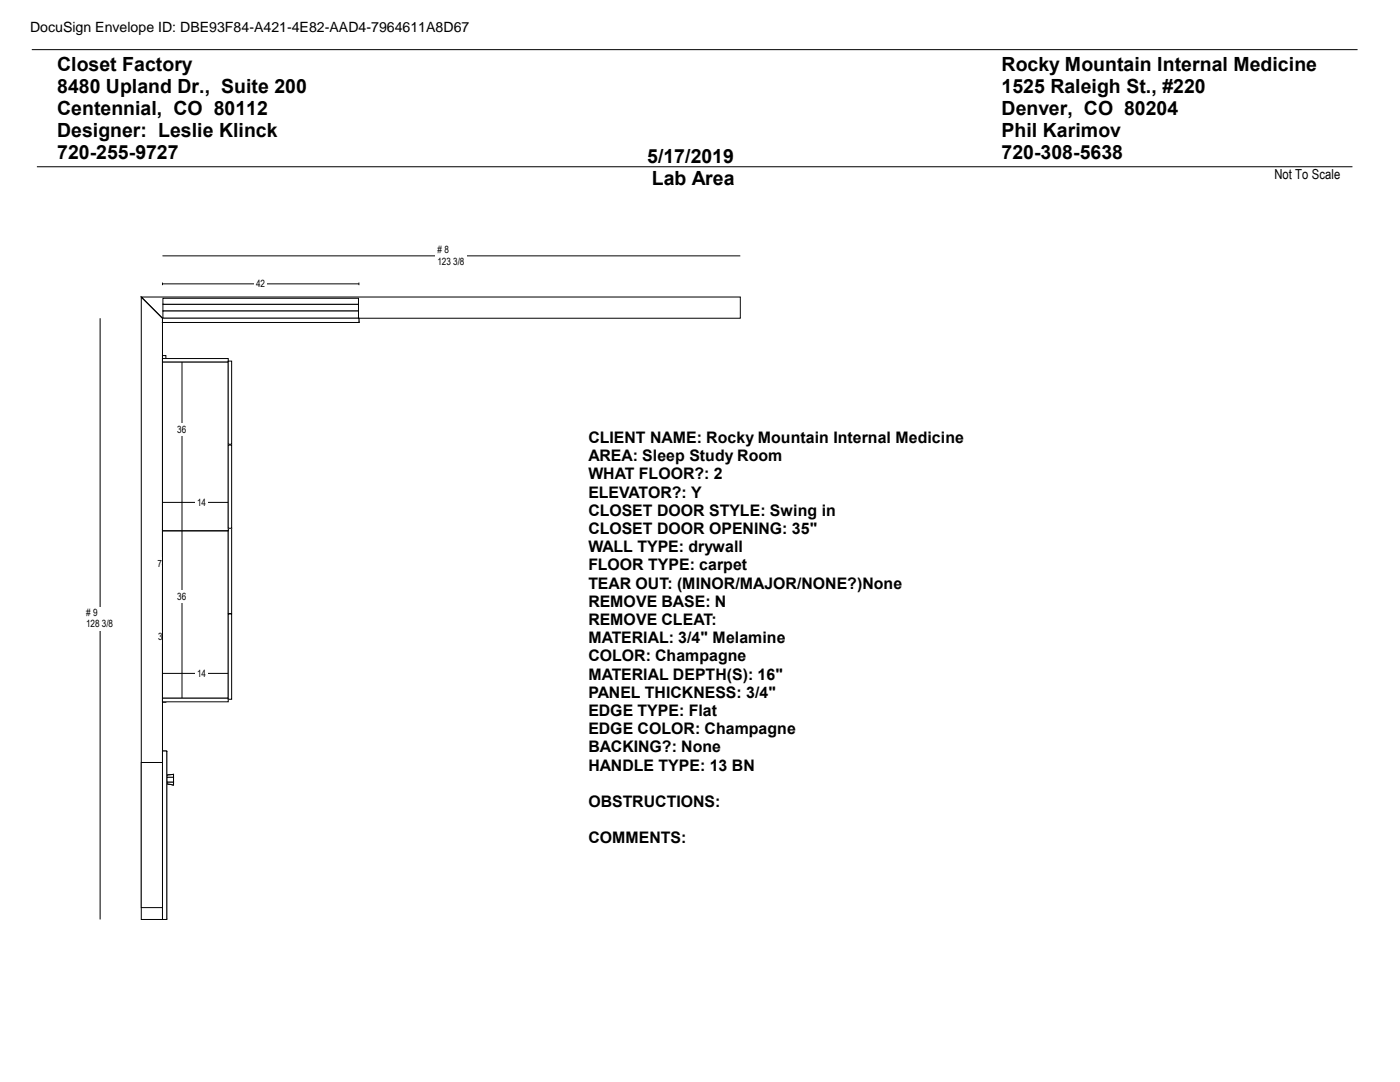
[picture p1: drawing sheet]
<svg xmlns="http://www.w3.org/2000/svg" width="279mm" height="216mm" viewBox="0 0 279 216" stroke-linecap="round" stroke-linejoin="round" font-family="sans-serif">
<path d="M6.3 9.9h264.6M7.4 33.3h262.5M28.2 59.3h119.5v4.2h-115.3zM28.2 59.3l4.2 4.2v120h-4.2z" fill="none" stroke="#000" stroke-width=".2"/>
<path d="M32.4 71h.7v69.1h-.7z" fill="#fff"/>
<path d="M32.4 71h.7v69.1h-.7z" fill="none" stroke="#010101" stroke-width=".2"/>
<path d="M32.4 127.2h.7" fill="none" stroke="#000" stroke-width=".2"/>
<path d="M31.2 125.9h3v2.5h-3z" fill="#fff"/>
<path d="M32.4 71v69.1" fill="none" stroke="#000" stroke-width=".2"/>
<g fill="#fff">
<path d="M31.2 111.3h2.5v2.4h-2.5z"/>
<path d="M28.2 152.1h4.3v29h-4.3z"/>
</g>
<path d="M28.2 152.1h4.3v29h-4.3zM32.5 152.1v.3zM32.5 152.1h.4zM32.5 152.4v28.5zM32.4 183.5h.9zM32.5 181.1h.4zM32.5 180.9v.2z" fill="none" stroke="#010101" stroke-width=".2"/>
<path d="M33.3 149.9l-.4 2.2z" fill="#fff"/>
<path d="M33.3 149.9l-.4 2.2z" fill="none" stroke="#010101" stroke-width=".2"/>
<path d="M32.9 181.1l.4 2.4z" fill="#fff"/>
<path d="M32.4 149.9h.9zM32.5 152.4v28.5zM32.9 181.1l.4 2.4z" fill="none" stroke="#010101" stroke-width=".2"/>
<path d="M32.5 152.1h.4v29h-.4z" fill="#fff"/>
<path d="M32.5 152.1h.4v29h-.4z" fill="none" stroke="#010101" stroke-width=".2"/>
<path d="M33.3 155.1h1.3v.9h-1.3z" fill="#fff"/>
<path d="M33.3 155.1h1.3v.9h-1.3z" fill="none" stroke="#010101" stroke-width=".2"/>
<path d="M33.3 156h1.3v.6l-1.3-.2z" fill-rule="evenodd" fill="#fff"/>
<path d="M33.3 156h1.3v.6l-1.3-.2z" fill="none" stroke="#010101" stroke-width=".2"/>
<path d="M33.3 154.7l1.3-.2v.6h-1.3z" fill-rule="evenodd" fill="#fff"/>
<path d="M33.3 154.7l1.3-.2v.6h-1.3z" fill="none" stroke="#010101" stroke-width=".2"/>
<path d="M33.3 154.7l1.3-.2z" fill="#fff"/>
<path d="M33.3 154.7l1.3-.2z" fill="none" stroke="#010101" stroke-width=".2"/>
<path d="M33.3 156.4l1.3 .2z" fill="#fff"/>
<path d="M33.3 156.4l1.3 .2zM33.3 154.7v1.7z" fill="none" stroke="#010101" stroke-width=".2"/>
<path d="M33.3 154.7l1.3-.2v.6h-1.3z" fill-rule="evenodd" fill="#fff"/>
<path d="M33.3 154.7l1.3-.2v.6h-1.3z" fill="none" stroke="#010101" stroke-width=".2"/>
<path d="M33.3 156h1.3v.6l-1.3-.2z" fill-rule="evenodd" fill="#fff"/>
<path d="M33.3 156h1.3v.6l-1.3-.2z" fill="none" stroke="#010101" stroke-width=".2"/>
<path d="M33.3 155.1h1.3v.9h-1.3z" fill="#fff"/>
<path d="M33.3 155.1h1.3v.9h-1.3zM34.6 154.5v2.1z" fill="none" stroke="#010101" stroke-width=".2"/>
<path d="M33.3 149.9v33.6l-.4-2.4v-29z" fill-rule="evenodd" fill="#fff"/>
<path d="M33.3 149.9v33.6l-.4-2.4v-29z" fill="none" stroke="#010101" stroke-width=".2"/>
<path d="M32.4 149.9h.9v33.6h-.9z" fill="#fff"/>
<path d="M32.4 149.9h.9v33.6h-.9z" fill="none" stroke="#010101" stroke-width=".2"/>
<path d="M32.5 63.8h39v.3h-39z" fill="#fff"/>
<path d="M32.5 63.8h39v.3h-39z" fill="none" stroke="#010101" stroke-width=".2"/>
<path d="M34 63.6h36.2v.2h-36.2z" fill="#fff"/>
<path d="M32.5 63.6h39zM32.5 63.8v.3zM34 63.6h36.2v.2h-36.2zM34 63.6v.2zM70.2 63.6v.2zM71.5 63.8v.3z" fill="none" stroke="#010101" stroke-width=".2"/>
<path d="M34 63.6h36.2v.2h-36.2z" fill="#fff"/>
<path d="M34 63.6h36.2v.2h-36.2z" fill="none" stroke="#010101" stroke-width=".2"/>
<path d="M34 63.6h36.2v.2h-36.2z" fill="#fff"/>
<path d="M34 63.6h36.2v.2h-36.2z" fill="none" stroke="#010101" stroke-width=".2"/>
<path d="M32.5 63.8h39v.3h-39z" fill="#fff"/>
<path d="M32.5 63.8h39v.3h-39zM32.5 63.8h39zM32.5 63.8h1.5zM70.2 63.8h1.3z" fill="none" stroke="#010101" stroke-width=".2"/>
<path d="M32.5 60.7h39v1.4h-39z" fill="#fff"/>
<path d="M32.5 60.7h39v1.4h-39z" fill="none" stroke="#010101" stroke-width=".2"/>
<path d="M32.5 62.1h39v1.4h-39z" fill="#fff"/>
<path d="M32.5 62.1h39v1.4h-39z" fill="none" stroke="#010101" stroke-width=".2"/>
<path d="M32.5 59.5h39v1.2h-39z" fill="#fff"/>
<path d="M32.5 59.5h39v1.2h-39z" fill="none" stroke="#010101" stroke-width=".2"/>
<path d="M32.5 64.1h39l.1 .2h-39.2z" fill-rule="evenodd" fill="#fff"/>
<path d="M32.5 64.1h39l.1 .2h-39.2z" fill="none" stroke="#010101" stroke-width=".2"/>
<path d="M71.5 64.1l.1 .2z" fill="#fff"/>
<path d="M32.4 63.5v.8zM71.5 64.1l.1 .2zM71.6 63.5v.8z" fill="none" stroke="#010101" stroke-width=".2"/>
<path d="M32.5 64.1l-.1 .2z" fill="#fff"/>
<path d="M32.5 64.1l-.1 .2zM50.9 63.8h2.3z" fill="none" stroke="#010101" stroke-width=".2"/>
<path d="M32.5 64.1h39l.1 .2h-39.2z" fill-rule="evenodd" fill="#fff"/>
<path d="M32.5 64.1h39l.1 .2h-39.2z" fill="none" stroke="#010101" stroke-width=".2"/>
<path d="M32.4 63.5h39.2v.8h-39.2z" fill="#fff"/>
<path d="M32.4 63.5h39.2v.8h-39.2z" fill="none" stroke="#010101" stroke-width=".2"/>
<path d="M32.4 139.3h13.2v.7h-13.2z" fill="#fff"/>
<path d="M32.4 139.3h13.2v.7h-13.2z" fill="none" stroke="#010101" stroke-width=".2"/>
<path d="M32.4 105h13.2v.7h-13.2z" fill="#fff"/>
<path d="M32.4 105h13.2v.7h-13.2z" fill="none" stroke="#010101" stroke-width=".2"/>
<path d="M32.4 105.7h13.2v33.6h-13.2z" fill="#fff"/>
<path d="M32.4 105.7h13.2v33.6h-13.2z" fill="none" stroke="#010101" stroke-width=".2"/>
<path d="M45.6 105.4h.6v17h-.6z" fill="#fff"/>
<path d="M45.6 105.4h.6v17h-.6z" fill="none" stroke="#010101" stroke-width=".2"/>
<path d="M45.6 122.5h.6v17h-.6z" fill="#fff"/>
<path d="M45.6 122.5h.6v17h-.6z" fill="none" stroke="#010101" stroke-width=".2"/>
<path d="M36.3 105.7v33.6" fill="none" stroke="#000" stroke-width=".2"/>
<path d="M35.1 117.9h2.5v2.4h-2.5z" fill="#fff"/>
<path d="M32.4 134.4h13.2" fill="none" stroke="#000" stroke-width=".2"/>
<g fill="#fff">
<path d="M39 133.2h2.6v2.4h-2.6z"/>
<path d="M32.4 72.2h13.2v33.7h-13.2z"/>
</g>
<path d="M32.4 72.2h13.2v33.7h-13.2zM32.4 105.9h13.2z" fill="none" stroke="#010101" stroke-width=".2"/>
<path d="M32.4 71.5h13.2v.7h-13.2z" fill="#fff"/>
<path d="M32.4 71.5h13.2v.7h-13.2z" fill="none" stroke="#010101" stroke-width=".2"/>
<path d="M45.6 72.1h.6v16.5h-.6z" fill="#fff"/>
<path d="M45.6 72.1h.6v16.5h-.6z" fill="none" stroke="#010101" stroke-width=".2"/>
<path d="M45.6 88.8h.6v16.6h-.6z" fill="#fff"/>
<path d="M45.6 88.8h.6v16.6h-.6z" fill="none" stroke="#010101" stroke-width=".2"/>
<path d="M36.3 72.2v33.7" fill="none" stroke="#000" stroke-width=".2"/>
<path d="M35.1 84.5h2.5v2.5h-2.5z" fill="#fff"/>
<path d="M32.4 100.2h13.2" fill="none" stroke="#000" stroke-width=".2"/>
<path d="M39 99.1h2.6v2.4h-2.6z" fill="#fff"/>
<path d="M32.4 51.1h115.3" fill="none" stroke="#000" stroke-width=".2"/>
<path d="M87 48.7h6.2v4.7h-6.2z" fill="#fff"/>
<path d="M32.4 56.6h39.2M32.4 56.4v.5M71.6 56.4v.5" fill="none" stroke="#000" stroke-width=".2"/>
<path d="M50.8 55.5h2.5v2.4h-2.5z" fill="#fff"/>
<path d="M20 63.5v120" fill="none" stroke="#000" stroke-width=".2"/>
<g fill="#fff">
<path d="M16.8 121.1h6.3v4.7h-6.3z"/>
<path d="M5.3 3.5h95.2v3.6h-95.2z"/>
</g>
<g font-size="3.9">
<text x="11.4" y="14.1">Closet Factory</text>
<text x="199.9" y="14.1">Rocky Mountain Internal Medicine</text>
<text x="11.4" y="18.5">8480 Upland Dr., Suite 200</text>
<text x="11.4" y="22.9">Centennial, CO 80112</text>
<text x="199.9" y="18.5">1525 Raleigh St., #220</text>
<text x="199.9" y="22.9">Denver, CO 80204</text>
<text x="11.4" y="27.3">Designer: Leslie Klinck</text>
<text x="199.9" y="27.3">Phil Karimov</text>
<text x="11.4" y="31.7">720-255-9727</text>
<text x="129.2" y="32.5">5/17/2019</text>
<text x="199.9" y="31.7">720-308-5638</text>
<text x="130.1" y="36.9">Lab Area</text>
</g>
<g font-size="3.2">
<text x="117.4" y="88.4">CLIENT NAME: Rocky Mountain Internal Medicine</text>
<text x="117.4" y="92">AREA: Sleep Study Room</text>
<text x="117.4" y="95.6">WHAT FLOOR?: 2</text>
<text x="117.4" y="99.3">ELEVATOR?: Y</text>
<text x="117.4" y="102.9">CLOSET DOOR STYLE: Swing in</text>
<text x="117.4" y="106.6">CLOSET DOOR OPENING: 35&quot;</text>
<text x="117.4" y="110.2">WALL TYPE: drywall</text>
<text x="117.4" y="113.8">FLOOR TYPE: carpet</text>
<text x="117.4" y="117.4">TEAR OUT: (MINOR/MAJOR/NONE?)None</text>
<text x="117.4" y="121.1">REMOVE BASE: N</text>
<text x="117.4" y="124.7">REMOVE CLEAT:</text>
<text x="117.4" y="128.4">MATERIAL: 3/4&quot; Melamine</text>
<text x="117.4" y="132">COLOR: Champagne</text>
<text x="117.4" y="135.6">MATERIAL DEPTH(S): 16&quot;</text>
<text x="117.4" y="139.2">PANEL THICKNESS: 3/4&quot;</text>
<text x="117.4" y="142.9">EDGE TYPE: Flat</text>
<text x="117.4" y="146.5">EDGE COLOR: Champagne</text>
<text x="117.4" y="150.1">BACKING?: None</text>
<text x="117.4" y="153.8">HANDLE TYPE: 13 BN</text>
<text x="117.4" y="161">OBSTRUCTIONS:</text>
<text x="117.4" y="168.3">COMMENTS:</text>
</g>
<g font-size="2.8">
<text x="6" y="6.4">DocuSign Envelope ID: DBE93F84-A421-4E82-AAD4-7964611A8D67</text>
<text x="254.4" y="35.8">Not To Scale</text>
</g>
<g font-size="2">
<text x="87.3" y="50.5"># 8</text>
<text x="87.3" y="52.8">123 3/8</text>
<text x="51.1" y="57.4">42</text>
<text x="35.4" y="86.4">36</text>
<text x="39.3" y="101">14</text>
<text x="31.5" y="113.2">74</text>
<text x="35.4" y="119.8">36</text>
<text x="17.2" y="122.9"># 9</text>
<text x="17.2" y="125.2">128 3/8</text>
<text x="31.5" y="127.8">3/4</text>
<text x="39.3" y="135.1">14</text>
</g>
</svg>
